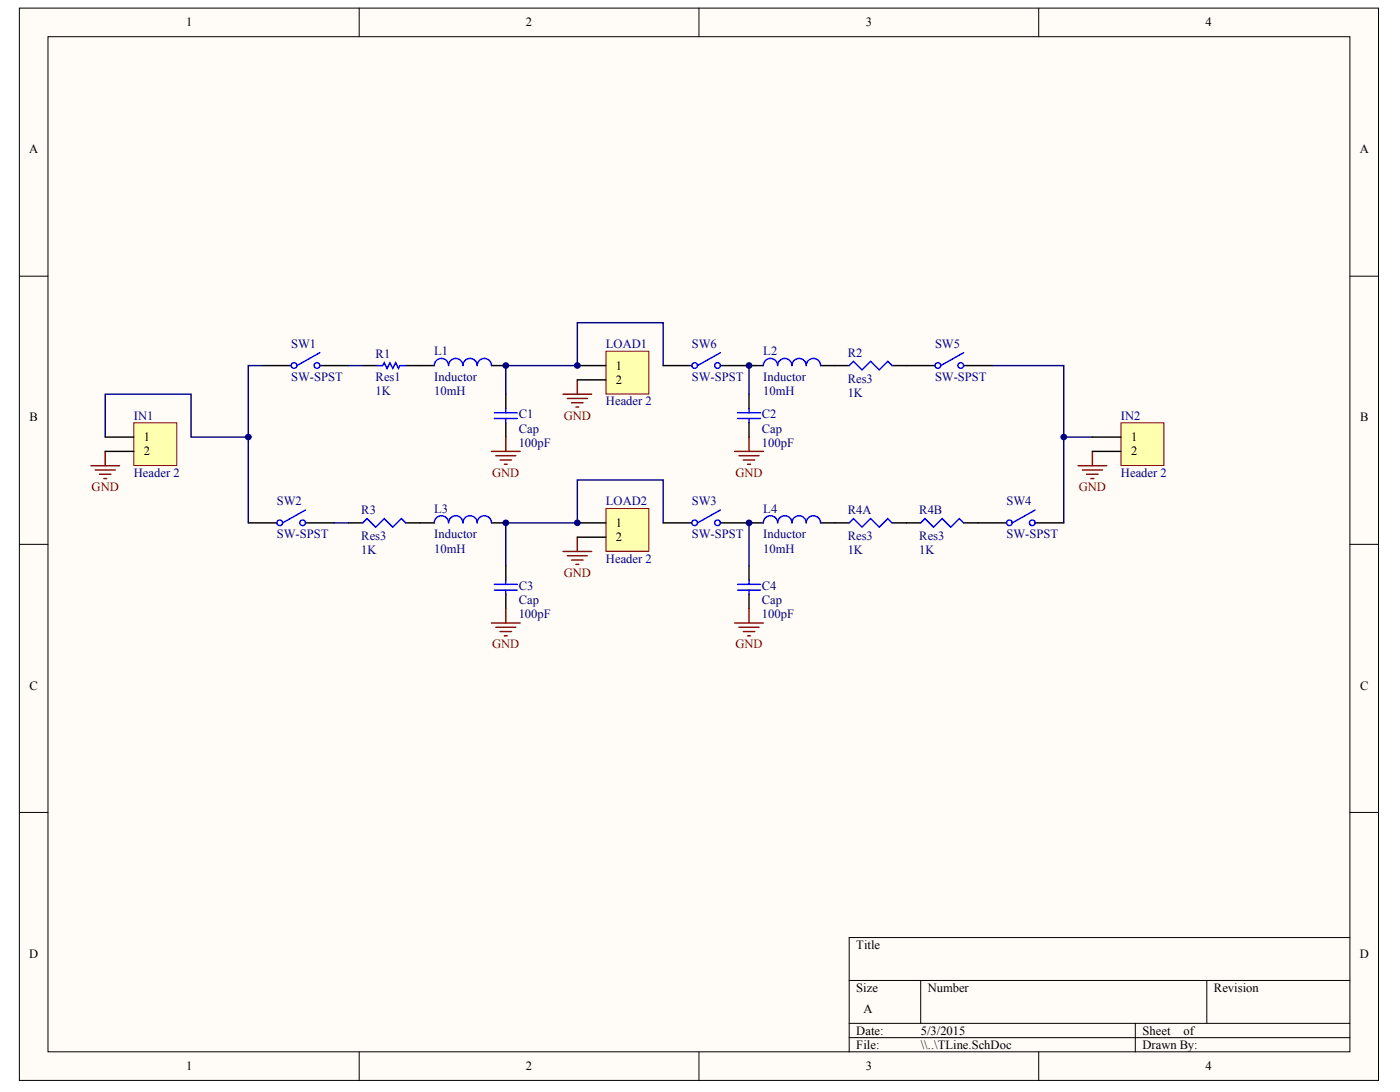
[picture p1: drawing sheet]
<svg xmlns="http://www.w3.org/2000/svg" width="258mm" height="201mm" viewBox="0 0 258 201" stroke-linecap="round" stroke-linejoin="round" font-family="sans-serif">
<g fill="#fffcf8" stroke="#000" stroke-width=".18">
<path d="M3.6 1.5h250.3v197.4h-250.3z"/>
<path d="M8.8 6.8h239.9v186.9h-239.9z"/>
</g>
<g fill="none" stroke="#000" stroke-width=".18">
<path d="M66.2 1.5v5.3M128.7 1.5v5.3M191.3 1.5v5.3M3.6 50.9h5.2M248.7 50.9h5.2M3.6 100.2h5.2M248.7 100.2h5.2M3.6 149.6h5.2M248.7 149.6h5.2M248.7 172.6h-92.3v21.1M66.2 193.7v5.3M128.7 193.7v5.3"/>
<path d="M156.4 180.5h92.3M156.4 188.4h92.3M156.4 191.1h92.3M169.6 180.5v7.9M191.3 193.7v5.3M209.1 188.4v5.3M222.3 180.5v7.9"/>
</g>
<g fill="none" stroke="#000" stroke-width=".26">
<path d="M48.4 67.3h5.2M58.9 67.3h5.3M66.8 67.3h2.7M74.7 67.3h5.3M90.5 67.3h2.7M93.2 72.6v2.6M93.2 77.9v2.6M122.2 67.3h5.2M132.7 67.3h7.9M138 72.6v2.6M138 77.9v2.6M151.1 67.3h5.3"/>
<path d="M164.3 67.3h7.9M177.5 67.3h5.3M45.7 96.3h5.3M56.3 96.3h5.2M64.2 96.3h2.6M74.7 96.3h5.3M90.5 96.3h2.7M122.2 96.3h5.2M132.7 96.3h7.9M151.1 96.3h5.3M164.3 96.3h5.3M177.5 96.3h7.9"/>
<path d="M190.7 96.3h5.2M93.2 104.2v2.6M93.2 109.5v2.6M138 104.2v2.6M138 109.5v2.6"/>
</g>
<g fill="none" stroke="#00f" stroke-width=".26">
<path d="M58.9 65l-4.2 2.3M69.5 67.3h1l.3-.5 .5 1 .5-1 .5 1 .6-1 .5 1 .3-.5h1M80 67.3a1.32 1.32 0 0 1 1.3-1.3 1.32 1.32 0 0 1 1.3 1.3 1.32 1.32 0 0 1 1.3-1.3 1.32 1.32 0 0 1 1.4 1.3 1.32 1.32 0 0 1 1.3-1.3 1.32 1.32 0 0 1 1.3 1.3 1.32 1.32 0 0 1 1.3-1.3 1.32 1.32 0 0 1 1.3 1.3M91.1 76h4.2M91.1 77.1h4.2M93.2 75.2v.8M93.2 77.1v.8M132.7 65l-4.2 2.3M135.9 76h4.2M135.9 77.1h4.2M138 75.2v.8M138 77.1v.8"/>
<path d="M140.6 67.3a1.32 1.32 0 0 1 1.3-1.3 1.32 1.32 0 0 1 1.3 1.3 1.32 1.32 0 0 1 1.4-1.3 1.32 1.32 0 0 1 1.3 1.3 1.32 1.32 0 0 1 1.3-1.3 1.32 1.32 0 0 1 1.3 1.3 1.32 1.32 0 0 1 1.3-1.3 1.32 1.32 0 0 1 1.3 1.3M156.4 67.3l.8-.8 1.6 1.6 1.6-1.6 1.6 1.6 1.5-1.6 .8 .8M177.5 65l-4.2 2.3M56.3 93.9l-4.2 2.4M66.8 96.3l.8-.8 1.6 1.6 1.6-1.6 1.5 1.6 1.6-1.6 .8 .8M80 96.3a1.32 1.32 0 0 1 1.3-1.3 1.32 1.32 0 0 1 1.3 1.3 1.32 1.32 0 0 1 1.3-1.3 1.32 1.32 0 0 1 1.4 1.3 1.32 1.32 0 0 1 1.3-1.3 1.32 1.32 0 0 1 1.3 1.3 1.32 1.32 0 0 1 1.3-1.3 1.32 1.32 0 0 1 1.3 1.3M132.7 93.9l-4.2 2.4M140.6 96.3a1.32 1.32 0 0 1 1.3-1.3 1.32 1.32 0 0 1 1.3 1.3 1.32 1.32 0 0 1 1.4-1.3 1.32 1.32 0 0 1 1.3 1.3 1.32 1.32 0 0 1 1.3-1.3 1.32 1.32 0 0 1 1.3 1.3 1.32 1.32 0 0 1 1.3-1.3 1.32 1.32 0 0 1 1.3 1.3M156.4 96.3l.8-.8 1.6 1.6 1.6-1.6 1.6 1.6 1.5-1.6 .8 .8M169.6 96.3l.8-.8 1.6 1.6 1.5-1.6 1.6 1.6 1.6-1.6 .8 .8M190.7 93.9l-4.2 2.4M91.1 107.6h4.2"/>
<path d="M91.1 108.7h4.2M93.2 106.8v.8M93.2 108.7v.8M135.9 107.6h4.2M135.9 108.7h4.2M138 106.8v.8M138 108.7v.8"/>
<circle cx="54.2" cy="67.3" r=".52"/>
<circle cx="58.4" cy="67.3" r=".52"/>
<circle cx="128" cy="67.3" r=".52"/>
<circle cx="132.2" cy="67.3" r=".52"/>
<circle cx="172.8" cy="67.3" r=".52"/>
<circle cx="177" cy="67.3" r=".52"/>
<circle cx="51.5" cy="96.3" r=".52"/>
<circle cx="55.8" cy="96.3" r=".52"/>
<circle cx="128" cy="96.3" r=".52"/>
<circle cx="132.2" cy="96.3" r=".52"/>
<circle cx="185.9" cy="96.3" r=".52"/>
<circle cx="190.2" cy="96.3" r=".52"/>
</g>
<path d="M48.4 67.3h-2.7v13.2M64.2 67.3h2.6M122.2 67.3v-7.9h-15.9v7.9h-13.1v5.3M138 67.3v5.3M182.8 67.3h13.1v13.2M19.4 80.5v-7.9h15.8v7.9h10.5v15.8M61.5 96.3h2.7M122.2 96.3v-7.9h-15.9v7.9h-13.1v7.9M138 96.3v7.9M201.2 80.5h-5.3v15.8" fill="none" stroke="#000080" stroke-width=".26"/>
<g fill="none" stroke="#800000" stroke-width=".26">
<path d="M103.7 72.6h5.3M104.5 73.4h3.7M105.3 74.2h2.1M106.1 75h.5M106.3 70v2.6M16.7 85.8h5.3M17.5 86.5h3.7M18.3 87.3h2.1M19.1 88.1h.5M19.4 83.1v2.7M90.5 83.1h5.3M91.3 83.9h3.7"/>
<path d="M92.1 84.7h2.1M92.9 85.5h.5M93.2 80.5v2.6M106.3 98.9v2.7M135.3 83.1h5.3M136.1 83.9h3.7M136.9 84.7h2.1M137.7 85.5h.5M138 80.5v2.6M198.6 85.8h5.3M199.4 86.5h3.7M200.2 87.3h2.1"/>
<path d="M201 88.1h.5M201.2 83.1v2.7M90.5 114.7h5.3M91.3 115.5h3.7M92.1 116.3h2.1M92.9 117.1h.5M93.2 112.1v2.6M103.7 101.6h5.3M104.5 102.3h3.7M105.3 103.1h2.1M106.1 103.9h.5M135.3 114.7h5.3"/>
<path d="M136.1 115.5h3.7M136.9 116.3h2.1M137.7 117.1h.5M138 112.1v2.6"/>
</g>
<path d="M24.7 77.9h7.9v7.8h-7.9z" fill="#ffffb0" stroke="#800000" stroke-width=".18"/>
<path d="M19.4 80.5h5.3M19.4 83.1h5.3" fill="none" stroke="#000" stroke-width=".26"/>
<path d="M206.5 77.9h7.9v7.8h-7.9z" fill="#ffffb0" stroke="#800000" stroke-width=".18"/>
<path d="M201.2 80.5h5.3M201.2 83.1h5.3" fill="none" stroke="#000" stroke-width=".26"/>
<path d="M111.6 93.7h7.9v7.8h-7.9z" fill="#ffffb0" stroke="#800000" stroke-width=".18"/>
<path d="M106.3 96.3h5.3M106.3 98.9h5.3" fill="none" stroke="#000" stroke-width=".26"/>
<path d="M111.6 64.7h7.9v7.9h-7.9z" fill="#ffffb0" stroke="#800000" stroke-width=".18"/>
<path d="M106.3 67.3h5.3M106.3 70h5.3" fill="none" stroke="#000" stroke-width=".26"/>
<g fill="#000080" stroke="#000080" stroke-width=".18">
<circle cx="45.7" cy="80.5" r=".52"/>
<circle cx="93.2" cy="96.3" r=".52"/>
<circle cx="93.2" cy="67.3" r=".52"/>
<circle cx="106.4" cy="96.3" r=".52"/>
<circle cx="106.4" cy="67.3" r=".52"/>
<circle cx="138" cy="96.3" r=".52"/>
<circle cx="138" cy="67.3" r=".52"/>
<circle cx="196" cy="80.5" r=".52"/>
</g>
<g font-size="2.3">
<text x="34.3" y="4.9">1</text>
<text x="96.9" y="4.9">2</text>
<text x="159.5" y="4.9">3</text>
<text x="222.1" y="4.9">4</text>
<text x="5.4" y="28.2">A</text>
<text x="250.5" y="28.2">A</text>
<text x="113.5" y="68.1">1</text>
<text x="113.5" y="70.7">2</text>
<text x="5.4" y="77.6">B</text>
<text x="250.5" y="77.6">B</text>
<text x="26.5" y="81.2">1</text>
<text x="26.5" y="83.9">2</text>
<text x="208.3" y="81.2">1</text>
<text x="208.3" y="83.9">2</text>
<text x="113.5" y="97">1</text>
<text x="113.5" y="99.7">2</text>
<text x="5.4" y="127">C</text>
<text x="250.5" y="127">C</text>
<text x="5.4" y="176.3">D</text>
<text x="157.7" y="174.7">Title</text>
<text x="250.5" y="176.3">D</text>
<text x="157.7" y="182.6">Size</text>
<text x="170.9" y="182.6">Number</text>
<text x="223.6" y="182.6">Revision</text>
<text x="157.7" y="190.5">Date:</text>
<text x="159.1" y="186.6">A</text>
<text x="169.6" y="190.5">5/3/2015</text>
<text x="210.4" y="190.5">Sheet</text>
<text x="218" y="190.5">of</text>
<text x="34.3" y="197.1">1</text>
<text x="96.9" y="197.1">2</text>
<text x="157.7" y="193.1">File:</text>
<text x="159.5" y="197.1">3</text>
<text x="169.6" y="193.1">\\..\TLine.SchDoc</text>
<text x="210.4" y="193.1">Drawn By:</text>
<text x="222.1" y="197.1">4</text>
</g>
<g font-size="2.3" fill="#000080">
<text x="53.6" y="64.1">SW1</text>
<text x="69.2" y="66">R1</text>
<text x="80" y="65.4">L1</text>
<text x="111.6" y="64.1">LOAD1</text>
<text x="127.4" y="64.1">SW6</text>
<text x="140.6" y="65.4">L2</text>
<text x="156.2" y="65.7">R2</text>
<text x="172.2" y="64.1">SW5</text>
<text x="53.6" y="70.2">SW-SPST</text>
<text x="69.2" y="70.2">Res1</text>
<text x="80" y="70.2">Inductor</text>
<text x="127.4" y="70.2">SW-SPST</text>
<text x="140.6" y="70.2">Inductor</text>
<text x="156.2" y="70.4">Res3</text>
<text x="172.2" y="70.2">SW-SPST</text>
<text x="24.7" y="77.3">IN1</text>
<text x="69.2" y="72.8">1K</text>
<text x="80" y="72.8">10mH</text>
<text x="95.5" y="77">C1</text>
<text x="111.6" y="74.7">Header 2</text>
<text x="140.3" y="77">C2</text>
<text x="140.6" y="72.8">10mH</text>
<text x="156.2" y="73.1">1K</text>
<text x="206.5" y="77.3">IN2</text>
<text x="95.5" y="82.3">100pF</text>
<text x="95.5" y="79.7">Cap</text>
<text x="140.3" y="82.3">100pF</text>
<text x="140.3" y="79.7">Cap</text>
<text x="24.7" y="87.8">Header 2</text>
<text x="206.5" y="87.8">Header 2</text>
<text x="51" y="93.1">SW2</text>
<text x="66.6" y="94.7">R3</text>
<text x="80" y="94.4">L3</text>
<text x="111.6" y="93.1">LOAD2</text>
<text x="127.4" y="93.1">SW3</text>
<text x="140.6" y="94.4">L4</text>
<text x="156.2" y="94.7">R4A</text>
<text x="169.3" y="94.7">R4B</text>
<text x="185.4" y="93.1">SW4</text>
<text x="51" y="99.1">SW-SPST</text>
<text x="66.6" y="99.4">Res3</text>
<text x="80" y="101.8">10mH</text>
<text x="80" y="99.1">Inductor</text>
<text x="127.4" y="99.1">SW-SPST</text>
<text x="140.6" y="101.8">10mH</text>
<text x="140.6" y="99.1">Inductor</text>
<text x="156.2" y="99.4">Res3</text>
<text x="169.3" y="99.4">Res3</text>
<text x="185.4" y="99.1">SW-SPST</text>
<text x="66.6" y="102">1K</text>
<text x="111.6" y="103.6">Header 2</text>
<text x="156.2" y="102">1K</text>
<text x="169.3" y="102">1K</text>
<text x="95.5" y="113.9">100pF</text>
<text x="95.5" y="108.6">C3</text>
<text x="95.5" y="111.3">Cap</text>
<text x="140.3" y="113.9">100pF</text>
<text x="140.3" y="108.6">C4</text>
<text x="140.3" y="111.3">Cap</text>
</g>
<g font-size="2.3" fill="#800000">
<text x="103.8" y="77.3">GND</text>
<text x="90.7" y="87.8">GND</text>
<text x="135.5" y="87.8">GND</text>
<text x="16.9" y="90.5">GND</text>
<text x="198.7" y="90.5">GND</text>
<text x="103.8" y="106.2">GND</text>
<text x="90.7" y="119.4">GND</text>
<text x="135.5" y="119.4">GND</text>
</g>
</svg>
